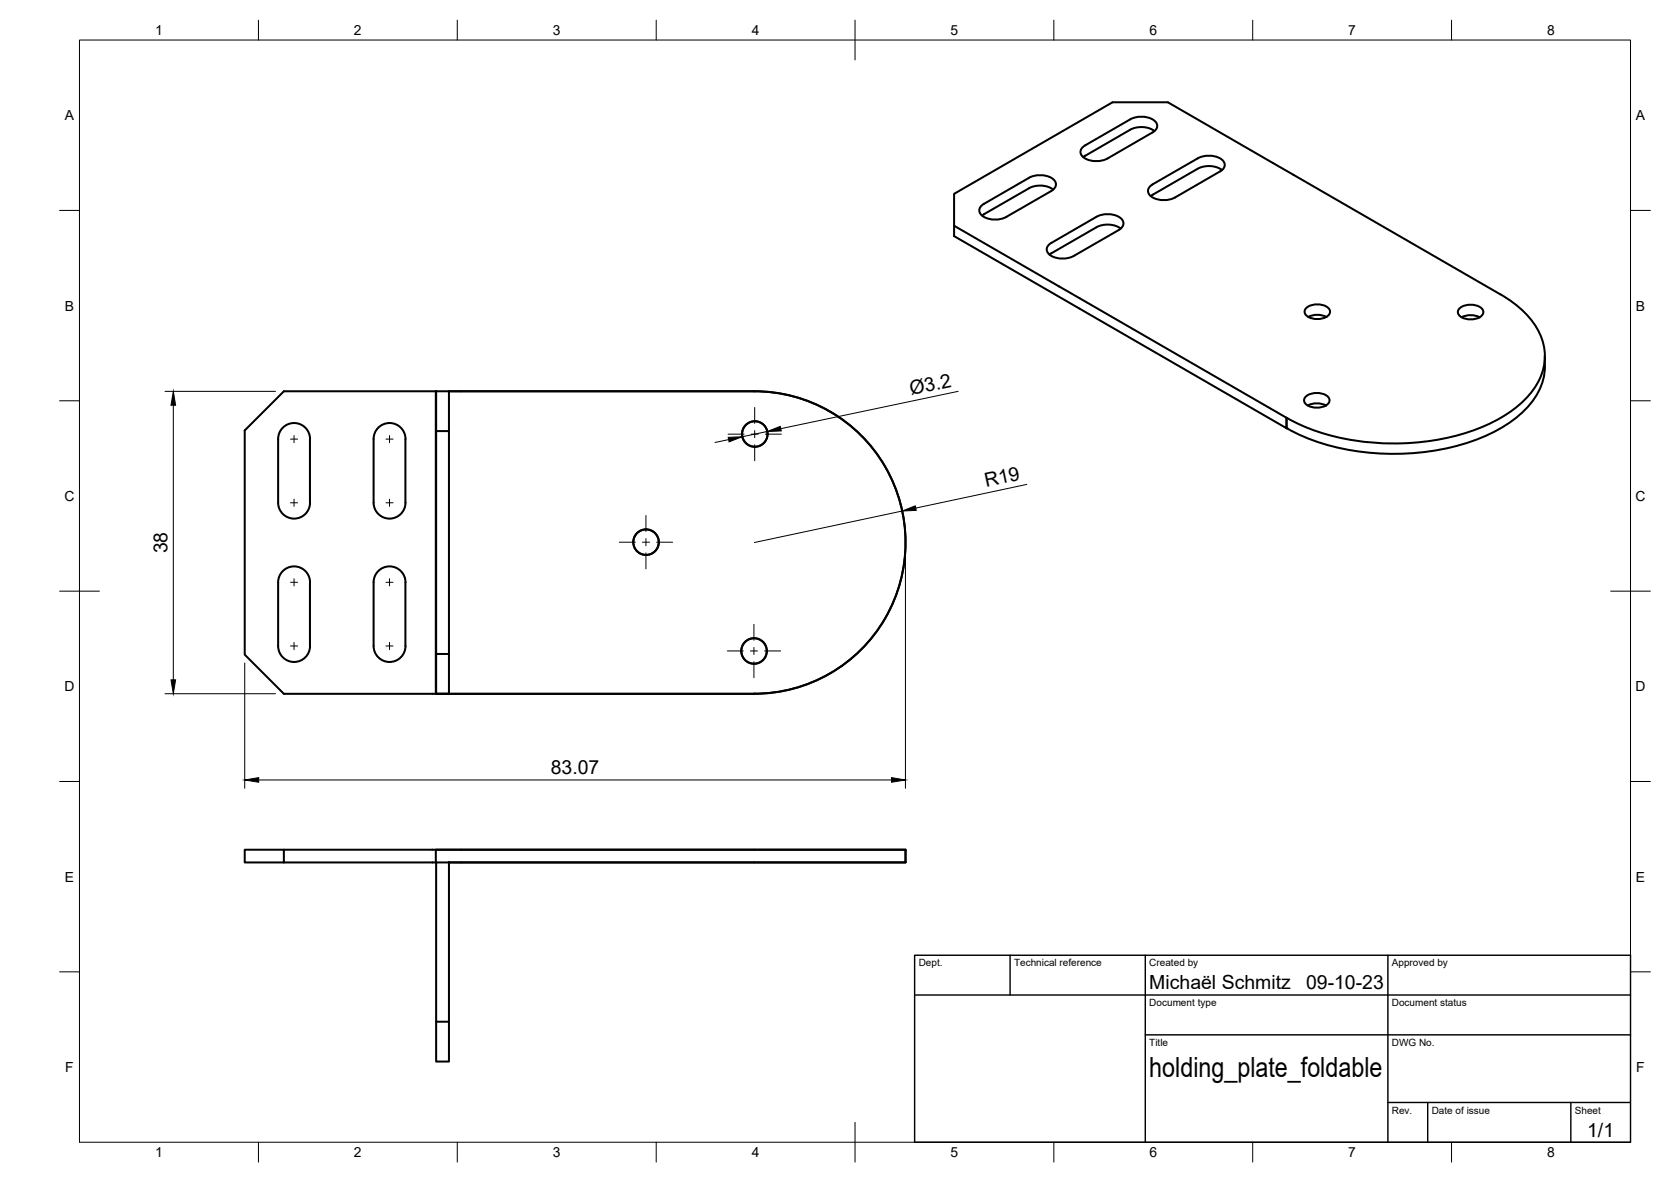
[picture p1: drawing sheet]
<svg xmlns="http://www.w3.org/2000/svg" width="420mm" height="297mm" viewBox="0 0 420 297" stroke-linecap="round" stroke-linejoin="round" font-family="sans-serif">
<!-- layer: Visible -->
<g fill="none" stroke="#000" stroke-width=".51">
<path d="M284.1 32.6l-11.7 6.9M284.2 30a5.5 5.5 0 0 1 6.6 .9 1.67 1.67 0 0 1-1 2.4l-11.3 6.5a5.5 5.5 0 0 1-6.6-.9 1.67 1.67 0 0 1 .9-2.4l11.3-6.5M284.2 32.6a6 6 0 0 1 6.1 .3M301.1 39.8l-11.3 6.5M301.1 39.8a5.5 5.5 0 0 1 6.6 .9 1.67 1.67 0 0 1-.9 2.4l-11.3 6.5a5.5 5.5 0 0 1-6.6-.9 1.67 1.67 0 0 1 .9-2.4M239.9 56.7l83.6 48.3v2.6l-83.6-48.3v-10.6l39.8-23h13.9l83.6 48.3a20.9 20.9 0 0 1 10.9 12.6 14.5 14.5 0 0 1-4.2 13.4 38.4 38.4 0 0 1-19.4 9.9 60.6 60.6 0 0 1-39.4-4.1l-1.6-.8v2.6a59.1 59.1 0 0 0 37.1 5.7 41.9 41.9 0 0 0 22.7-10.2 15.6 15.6 0 0 0 5.2-11M247.4 53.9l-.5 .3M258.7 47.3l-11.3 6.6M258.7 44.7l-11.3 6.6M258.7 44.7a5.5 5.5 0 0 1 6.6 .9 1.7 1.7 0 0 1-.9 2.4l-11.4 6.5a5.5 5.5 0 0 1-6.6-.9 1.67 1.67 0 0 1 1-2.4M258.7 47.3a6 6 0 0 1 6.1 .3M275.7 57.1l-11.3 6.6"/>
<path d="M275.7 57.1a6 6 0 0 1 6.1 .3M275.7 54.5a5.5 5.5 0 0 1 6.6 .9 1.67 1.67 0 0 1-1 2.4l-11.3 6.5a5.6 5.6 0 0 1-6.6-.9 1.67 1.67 0 0 1 1-2.4l11.3-6.5M289.8 48.9l-.5 .4M301.1 42.4l-11.3 6.6M301.1 42.4a6 6 0 0 1 6.2 .3M264.4 63.6l-.5 .4M328.5 77.4a4.4 4.4 0 0 1 5.8 .3 1.58 1.58 0 0 1-1.4 2.2 4.3 4.3 0 0 1-4.7-1 1.21 1.21 0 0 1 .3-1.5zM329 79.6a5 5 0 0 1 4.5 0M367 77.4a4.4 4.4 0 0 1 5.8 .4 1.58 1.58 0 0 1-1.3 2.2 4.3 4.3 0 0 1-4.8-1 1.21 1.21 0 0 1 .3-1.6zM367.5 79.7a5 5 0 0 1 4.5 0M109.7 98.3v10h3.2v56M109.7 98.3h79.9a38 38 0 0 1 38.1 38 38 38 0 0 1-38.1 38"/>
<path d="M112.9 98.3v10M328.4 99.6a4.4 4.4 0 0 1 5.7 .4 1.58 1.58 0 0 1-1.3 2.2 4.3 4.3 0 0 1-4.7-1 1.21 1.21 0 0 1 .3-1.6zM388.4 89.5v2.6M61.5 108.2l9.9-9.9h38.3l-.1 76.1h80h-118.2l-9.9-9.9zM71.1 107.5a4 4 0 0 1 4.4-.9 4 4 0 0 1 2.4 3.7l.1 16a4 4 0 0 1-4.1 4 4 4 0 0 1-4-4v-16a4 4 0 0 1 1.2-2.8zM95.1 107.5a4 4 0 0 1 4.4-.9 4 4 0 0 1 2.4 3.7l.1 16a4 4 0 0 1-4.1 4 4 4 0 0 1-4-4v-16a4 4 0 0 1 1.2-2.8zM109.7 108.3v56M328.8 101.9a5 5 0 0 1 4.6 0M71.1 143.5a4 4 0 0 1 4.4-.9 4 4 0 0 1 2.4 3.8l.1 15.9a4 4 0 0 1-4.1 4.1 4 4 0 0 1-4-4.1v-16a4 4 0 0 1 1.2-2.8zM95.1 143.5a4 4 0 0 1 4.4-.9 4 4 0 0 1 2.5 3.7v16a4 4 0 0 1-4 4.1 4 4 0 0 1-4.1-4v-16.1a4 4 0 0 1 1.2-2.8zM109.7 164.3h3.2v10.1h-3.2zM71.4 216.7v-3.2h-9.9v3.2h48.2l-.1-3.2h118.1v3.2h-114.8"/>
<path d="M71.4 213.5h156.3v3.2h-111.7M109.7 216.7h3.2v40.1h-3.2zM109.7 256.8v10h3.2v-10"/>
<circle cx="189.8" cy="109.1" r="3.2"/>
<circle cx="162.4" cy="136.2" r="3.2"/>
<circle cx="189.6" cy="163.6" r="3.2"/>
</g>
<g fill="#000">
<circle cx="323.5" cy="107.6" r=".25"/>
<circle cx="189.6" cy="174.4" r=".25"/>
</g>
<!-- layer: BORDER -->
<g fill="none" stroke="#000" stroke-width=".25">
<path d="M20 10.1h390v276.9h-390zM65 5.1v5M115 5.1v5M165 5.1v5M215 5.1v10M265 5.1v5M315 5.1v5M365 5.1v5M15 52.9h5M410 52.9h5M15 100.7h5M410 100.7h5"/>
<path d="M15 148.6h10M405 148.6h10M15 196.4h5M410 196.4h5M15 244.2h5M410 244.2h5M65 287v5M115 287v5M165 287v5M215 282.1v9.9M265 287v5M315 287v5"/>
<path d="M365 287v5"/>
</g>
<!-- layer: TITLEBLOCK -->
<path d="M230 240.1h180v46.9h-180zM230 250h180M254 240.1v9.9M288 240.1v46.9M349 240.1v46.9M288 260.1h122M349 277.1h61M359 277.1v9.9M395 277.1v9.9" fill="none" stroke="#000" stroke-width=".36"/>
<!-- layer: Smart Centers -->
<g fill="none" stroke="#000" stroke-width=".25">
<path d="M73 110.3h1.8M73.9 109.5v1.7M97 110.3h1.8M97.9 109.5v1.7M183.1 109.1h4M188.9 109.1h1.7M189.8 102.4v4M189.8 108.2v1.8M189.8 111.8v4M192.4 109.1h4.1M73 126.4h1.8M73.9 125.4v1.8"/>
<path d="M97 126.4h1.8M97.9 125.4v1.8M155.7 136.3h4M161.5 136.3h1.8M162.4 129.5v4.1M162.4 135.3v1.8M162.4 138.9v4M165.1 136.3h4M73 146.3h1.8M73.9 145.4v1.8M97 146.3h1.8M97.9 145.4v1.8"/>
<path d="M189.6 156.9v4M73 162.3h1.8M73.9 161.4v1.8M97 162.3h1.8M97.9 161.4v1.8M182.9 163.6h4M188.7 163.6h1.8M189.6 162.7v1.8M189.6 166.3v4M192.3 163.6h4"/>
</g>
<!-- layer: FD_Dimensions -->
<path d="M41.5 98.3h27.8M240.9 98.3l-44.6 9.4M43.6 101.8v69M183.2 110.5l-3.4 .7M192.9 108.4l-6.3 1.4M226.8 128.4l-37.1 7.9M227.7 138.4v59.7M258.2 121.7l-27.9 6M41.5 174.3h27.8M61.5 166.6v31.5M65 196h159.2" fill="none" stroke="#000" stroke-width=".25"/>
<path d="M43.6 98.3l.6 3.5h-1.2zM183.1 109.9l3.5-.1-3.3 1.2zM192.9 108.4l3.3-1.2 .2 1.1zM226.8 128.4l3.3-1.3 .3 1.2zM43 170.8h1.2l-.6 3.5zM61.5 196l3.5-.6v1.2zM224.2 195.4l3.5 .6-3.5 .6z" fill="#000" stroke="#000" stroke-width=".25"/>
<text font-size="7" x="289" y="270.6">holding_plate_foldable</text>
<g font-size="4.9">
<text x="229.1" y="99.3" transform="rotate(-12 229.1 99.3)">Ø3.2</text>
<text x="247.9" y="122.4" transform="rotate(-12 247.9 122.4)">R19</text>
<text x="42.1" y="139.1" transform="rotate(-90 42.1 139.1)">38</text>
<text x="138.5" y="194.5">83.07</text>
<text x="289" y="248.5">Michaël Schmitz</text>
<text x="328.4" y="248.5">09-10-23</text>
<text x="399.1" y="285.7">1/1</text>
</g>
<g font-size="3.5">
<text x="39" y="8.8">1</text>
<text x="89" y="8.8">2</text>
<text x="139" y="8.8">3</text>
<text x="189" y="8.8">4</text>
<text x="239" y="8.8">5</text>
<text x="289" y="8.8">6</text>
<text x="339" y="8.8">7</text>
<text x="389" y="8.8">8</text>
<text x="16.3" y="30.2">A</text>
<text x="411.3" y="30.2">A</text>
<text x="16.3" y="78">B</text>
<text x="411.3" y="78">B</text>
<text x="16.2" y="125.9">C</text>
<text x="411.2" y="125.9">C</text>
<text x="16.2" y="173.7">D</text>
<text x="411.2" y="173.7">D</text>
<text x="16.3" y="221.6">E</text>
<text x="411.3" y="221.6">E</text>
<text x="16.4" y="269.4">F</text>
<text x="411.4" y="269.4">F</text>
<text x="39" y="290.8">1</text>
<text x="89" y="290.8">2</text>
<text x="139" y="290.8">3</text>
<text x="189" y="290.8">4</text>
<text x="239" y="290.8">5</text>
<text x="289" y="290.8">6</text>
<text x="339" y="290.8">7</text>
<text x="389" y="290.8">8</text>
</g>
<g font-size="2.5">
<text x="231" y="242.9">Dept.</text>
<text x="255" y="242.9">Technical reference</text>
<text x="289" y="242.9">Created by</text>
<text x="350" y="242.9">Approved by</text>
<text x="289" y="252.8">Document type</text>
<text x="350" y="252.8">Document status</text>
<text x="289" y="262.9">Title</text>
<text x="350" y="262.9">DWG No.</text>
<text x="350" y="279.9">Rev.</text>
<text x="360" y="279.9">Date of issue</text>
<text x="396" y="279.9">Sheet</text>
</g>
</svg>
